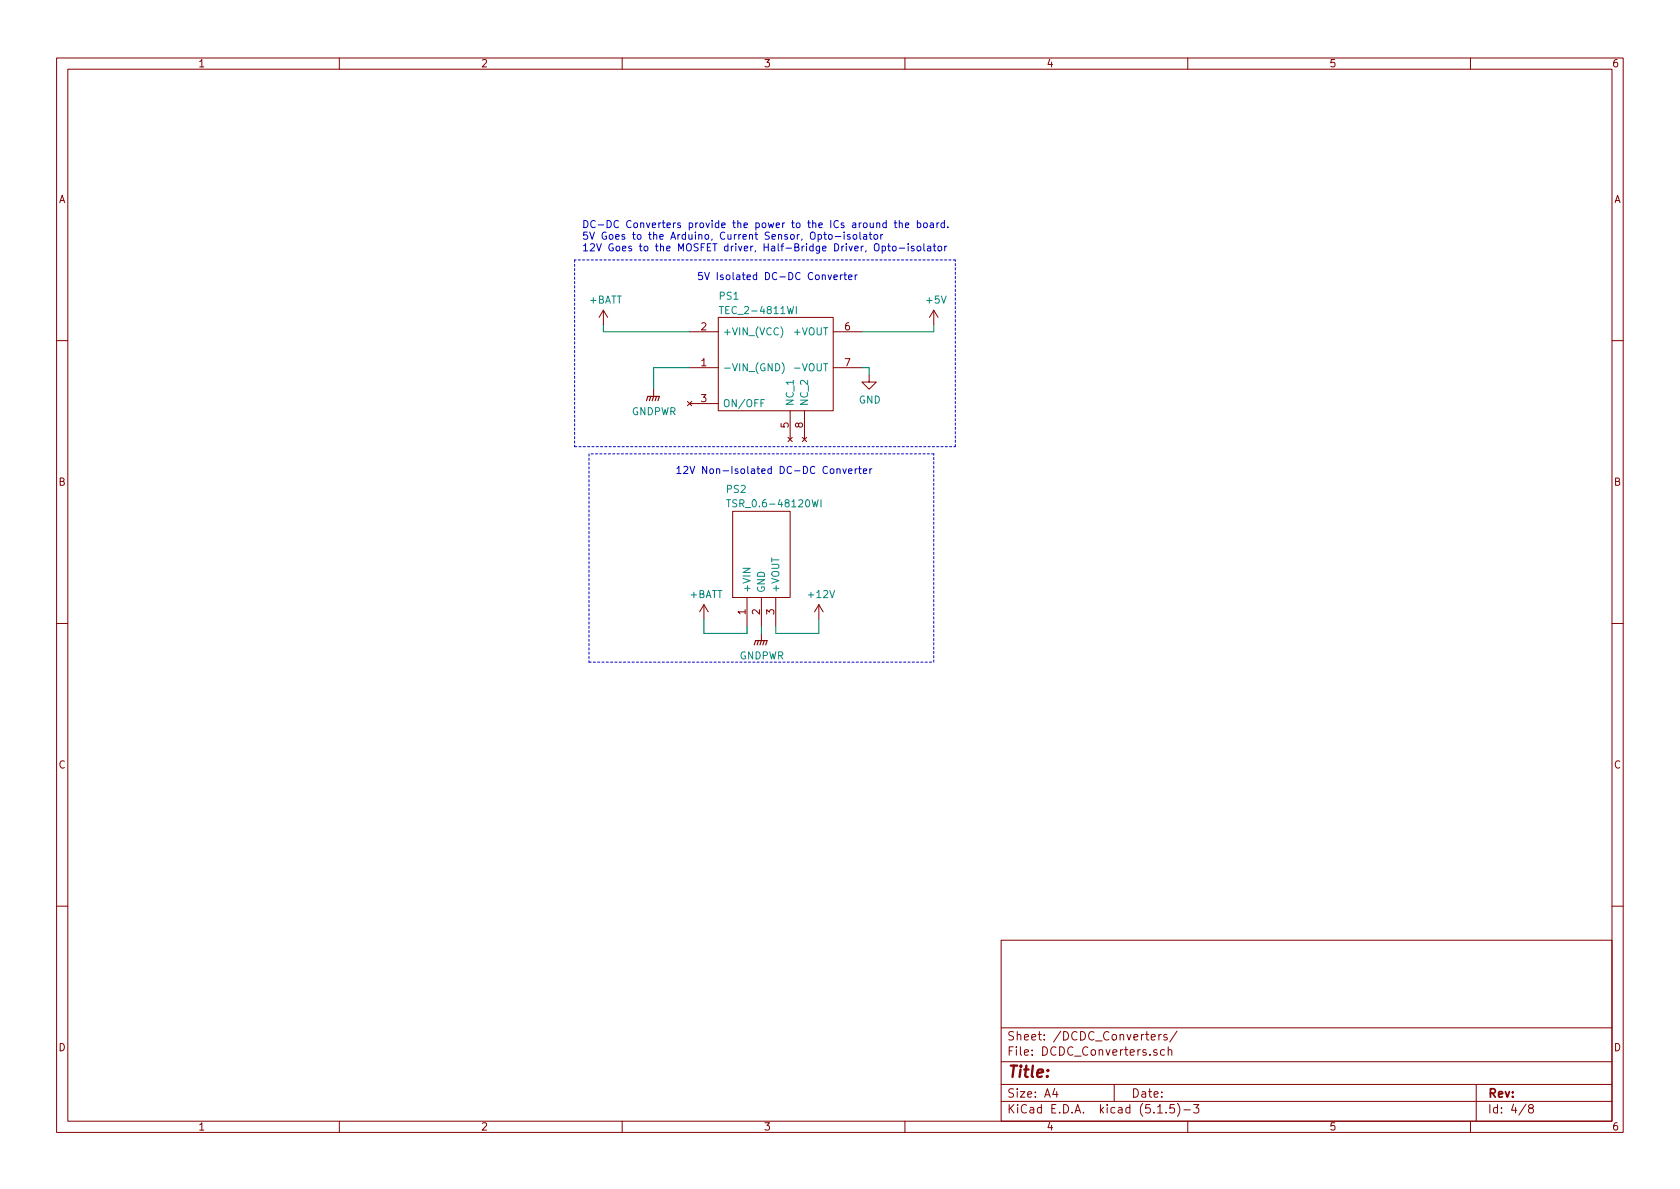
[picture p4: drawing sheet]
<svg xmlns="http://www.w3.org/2000/svg" width="297mm" height="210mm" viewBox="0 0 297 210" stroke-linecap="round" stroke-linejoin="round" font-family="sans-serif">
<g fill="none" stroke="#840000" stroke-width=".18">
<path d="M10 10.3h277v189.9h-277zM12 12.2h273v186.1h-273zM60 10.3v1.9M110 10.3v1.9M160 10.3v1.9M210 10.3v1.9M260 10.3v1.9M106.7 54.9l-.8 1.2M106.7 54.9v2.5M106.7 54.9l.7 1.2M121.9 58.7h5.1M127 56.1h20.3v16.5h-20.3z"/>
<path d="M147.3 58.7h5.1M165.1 54.9l-.8 1.2M165.1 54.9v2.5M165.1 54.9l.8 1.2M10 60.2h2M115.6 68.8v1.3M121.5 71l.8 .7M121.9 65h5.1M121.9 71.4h5.1M122.3 71l-.8 .7M139.3 77.3l.8 .8M139.7 72.6v5.1"/>
<path d="M140.1 77.3l-.8 .8M141.9 77.3l.7 .8M142.2 72.6v5.1M142.6 77.3l-.7 .8M147.3 65h5.1M153.7 66.3v1.3h1.2l-1.2 1.2-1.3-1.2h1.3M285 60.2h2M129.5 90.4h10.2v15.3h-10.2zM10 110.3h2M124.5 106.9l-.8 1.3M124.5 106.9v2.6M124.5 106.9l.7 1.3"/>
<path d="M132.1 105.7v5M134.6 105.7v5M134.6 112v1.3M137.2 105.7v5M144.8 106.9l-.8 1.3M144.8 106.9v2.6M144.8 106.9l.7 1.3M285 110.3h2M10 160.2h2M177 166.3h108v32h-108zM285 160.2h2M60 198.3v1.9"/>
<path d="M110 198.3v1.9M160 198.3v1.9M177 194.8h108M177 191.8h108M177 187.8h108M177 181.8h108M186.5 192.5l-.4 1h1M186.8 193v1M197 191.8v3M203.6 183.4l.7-.1-.1-.3-.4-.1-.2 .2v.7h.6M204.5 185.7a.37 .37 0 0 0-.5 .1v.2l.5 .2 .1 .1-.2 .3-.4-.1M204.7 196.8h.8"/>
<path d="M204.9 182.9v1M205.3 182.9l-.4 .3M205.9 185.7l-.4-.1-.3 .3 .1 .6 .2 .1 .4-.1M206.2 196.7v.1M206.3 183l-.3-.1-.2 .2v.3l.5 .1v.3h-.5M206.6 185.7a.37 .37 0 0 1 .6 .1v.8M206.6 185.1v1.5M207.6 195.3h-.7l-.1 .7 .2-.1 .5 .1 .2 .2-.1 .5-.2 .1-.6-.1M208.1 182.3l-1.3 2M208.2 195.1a1.71 1.71 0 0 1 0 2.3M209.3 196.3h1.2M210 198.3v1.9"/>
<path d="M211 195.3h1l-.5 .6 .4 .1v.7l-.2 .1-.7-.1M260 198.3v1.9M261 191.8v6.5M269.8 195.2l-1.2 2M270.6 196l-.3-.2v-.2l.3-.3h.2l.3 .3-.1 .2-.6 .2a.48 .48 0 0 0-.1 .7l.3 .1 .4-.1a.48 .48 0 0 0-.2-.7"/>
</g>
<path d="M114.3 70.9l.3-.8h2l-.3 .8M115.1 70.1l-.3 .8M115.6 70.1l-.3 .8M116.1 70.1l-.3 .8M133.3 114l.3-.7h2l-.2 .7M134.1 113.3l-.2 .7M134.6 113.3l-.2 .7M135.1 113.3l-.2 .7" fill="none" stroke="#840000" stroke-width=".2"/>
<path d="M127.2 54.2h.7M138 57.8a1.47 1.47 0 0 1 0 1.9M140.8 54.2v1.3M135.2 70.7h-.7v1.2M138.3 64.1a1.4 1.4 0 0 1 0 2M140.5 65.1h1M128.4 88.4h.8M128.8 88.4v1.2M145.2 88.4v1.2" fill="none" stroke="#008484" stroke-width=".18"/>
<path d="M101.6 46v33M168.9 46h-67.3M101.6 79h67.3M168.9 79v-33M104.1 80.3v36.8M165.1 80.3h-61M104.1 117.1h61M165.1 117.1v-36.8" fill="none" stroke="#0000c2" stroke-width=".18" stroke-dasharray=".4 .4"/>
<path d="M106.7 57.4v1.3h15.2M165.1 57.4v1.3h-12.7M121.9 65h-6.3v3.8M152.4 65h1.3v1.3M124.5 109.5v2.5h7.6v-1.3M134.6 110.7v1.3M144.8 109.5v2.5h-7.6v-1.3" fill="none" stroke="#008400" stroke-width=".18"/>
<g fill="none" stroke="#0000c2" stroke-width=".18">
<path d="M155 39.5l.2-.1 .3 .1v.8M156.7 39.5l-.4-.1-.2 .2 .1 .6h.5M156.7 39v1.3M158.1 39.4h.5M158.3 39v1.1l.3 .2M159 39.5l.2-.1 .3 .1v.8M159 39v1.3M160.1 39.8l.6-.1-.1-.2-.3-.1-.2 .2v.6h.5M162.2 39.5l.4-.1 .2 .2-.1 .6h-.5M162.2 39v1.3M163.4 39.5l.3-.1 .2 .1 .1 .5-.2 .2-.3 .1-.2-.2zM164.5 39.5h.5v.8"/>
<path d="M165 39.7l-.4 .1-.2 .1 .1 .3h.5M165.7 39.4v.9M166 39.4l-.2 .1-.1 .1M167 39.5l-.4-.1-.2 .2 .1 .6h.5M167 39v1.3M145.6 41.5h.5M145.8 41v1.1l.3 .2M146.5 41.6l.2-.1 .4 .1v.5l-.1 .2h-.3l-.2-.1zM147.4 49l.7-.1-.1-.2-.4-.1-.2 .2 .1 .6h.5M147.7 41.8h1M148.6 48.6v.8M148.9 48.6l-.3 .2"/>
<path d="M149.2 48.6h.5M149.3 41.5v.8M149.4 48.2v1.1l.3 .1M150 49l.6-.1v-.2l-.4-.1-.2 .2 .1 .6h.5M150.3 41.5h-.3l-.2 .2 .1 .1 .4 .2v.3h-.5M151 41.5h.3l.1 .1v.7h-.3l-.3-.2zM151.2 48.6v.8M151.6 48.6l-.3 .1-.1 .1M152 41v1.1l.2 .2M152.7 41.5h.5v.8M153.2 41.8h-.4l-.1 .2v.3h.5M153.7 41.5h.5"/>
<path d="M153.8 41v1.1l.4 .2M154.6 41.5h.3l.3 .2-.1 .6h-.3l-.3-.2zM154.6 43.3a.45 .45 0 0 1 .8 0 .88 .88 0 0 1-.3 1.1l-.3-.1a1.07 1.07 0 0 1-.2-1zM155.7 41.5v.8M156 43.6l.3-.1 .3 .3-.1 .5h-.5M156 43.5v1.3M156.1 41.5l-.4 .2M156.9 43.5h.5M157.1 43.1v1.1l.3 .2M157.9 43.6l.3-.1 .2 .3v.3l-.2 .3-.3-.1-.1-.2zM159 43.9h1M160.6 43.1v.1"/>
<path d="M160.6 43.5v.9M161.6 43.6l-.3-.1-.2 .2 .1 .2 .4 .1v.3h-.5M162.3 43.6l.3-.1 .2 .3-.1 .5-.3 .1-.3-.3zM163.3 43.1v1.1l.2 .2M164 43.6h.5l.1 .8M164.6 43.8l-.5 .1-.1 .2v.2h.6M165 43.5h.5M165.2 43.1v1.1l.3 .2M165.9 43.6l.3-.1 .2 .2 .1 .4-.1 .2-.3 .1-.2-.2zM167 43.5v.9M167.4 43.5l-.4 .3M167.6 40.1v.2"/>
<path d="M148 83l.2-.1 .3 .1v.7M149 82.9l.3 .8 .3-.8M150 83.3l.6-.1v-.2l-.4-.1-.2 .2 .1 .6h.5M151.2 82.9v.8M151.6 82.9l-.3 .1-.1 .1M151.8 82.9h.5M152 82.5v1.1l.3 .1M152.7 83.3l.5-.1v-.2l-.4-.1-.1 .2v.6h.5M153.8 82.9v.8M154.2 82.9l-.4 .2"/>
</g>
<text font-size="2.8" fill="#840000" x="178" y="190.5">Title:</text>
<g font-size="2.1" fill="#840000">
<text x="178" y="184">Sheet: /DCDC_Converters/</text>
<text x="178" y="186.7">File: DCDC_Converters.sch</text>
<text x="178" y="196.9">KiCad E.D.A. kicad (5.1.5)-3</text>
<text x="178" y="194.1">Size: A4</text>
<text x="200" y="194.1">Date:</text>
<text x="263" y="194.1">Rev:</text>
<text x="263" y="196.9">Id: 4/8</text>
</g>
<g font-size="1.8" fill="#840000">
<text x="35" y="11.9">1</text>
<text x="85" y="11.9">2</text>
<text x="135" y="11.9">3</text>
<text x="185" y="11.9">4</text>
<text x="235" y="11.9">5</text>
<text x="285" y="11.9">6</text>
<text x="10.4" y="35.9">A</text>
<text x="285.4" y="35.9">A</text>
<text x="124" y="58.4">2</text>
<text x="149.4" y="58.4">6</text>
<text x="124" y="64.8">1</text>
<text x="149.4" y="64.8">7</text>
<text x="124" y="71.1">3</text>
<text x="139.4" y="75.7" transform="rotate(-90 139.4 75.7)">5</text>
<text x="142" y="75.7" transform="rotate(-90 142 75.7)">8</text>
<text x="10.4" y="85.9">B</text>
<text x="285.4" y="85.9">B</text>
<text x="131.8" y="108.7" transform="rotate(-90 131.8 108.7)">1</text>
<text x="134.4" y="108.7" transform="rotate(-90 134.4 108.7)">2</text>
<text x="136.9" y="108.7" transform="rotate(-90 136.9 108.7)">3</text>
<text x="10.4" y="135.9">C</text>
<text x="285.4" y="135.9">C</text>
<text x="10.4" y="185.9">D</text>
<text x="285.4" y="185.9">D</text>
<text x="35" y="199.9">1</text>
<text x="85" y="199.9">2</text>
<text x="135" y="199.9">3</text>
<text x="185" y="199.9">4</text>
<text x="235" y="199.9">5</text>
<text x="285" y="199.9">6</text>
</g>
<g font-size="1.8" fill="#0000c2">
<text x="102.9" y="40.3">DC-DC Converters provide the power to the ICs around the board.</text>
<text x="102.9" y="42.4">5V Goes to the Arduino, Current Sensor, Opto-isolator</text>
<text x="102.9" y="44.4">12V Goes to the MOSFET driver, Half-Bridge Driver, Opto-isolator</text>
<text x="123.2" y="49.5">5V Isolated DC-DC Converter</text>
<text x="119.4" y="83.8">12V Non-Isolated DC-DC Converter</text>
</g>
<g font-size="1.8" fill="#008484">
<text x="104.2" y="53.7">+BATT</text>
<text x="127.2" y="53">PS1</text>
<text x="163.9" y="53.7">+5V</text>
<text x="127.8" y="59.3">+VIN_(VCC)</text>
<text x="128" y="55.5">TEC_2-4811WI</text>
<text x="140.6" y="59.3">+VOUT</text>
<text x="127.8" y="65.7">-VIN_(GND)</text>
<text x="141" y="65.7">-VOUT</text>
<text x="140.3" y="71.9" transform="rotate(-90 140.3 71.9)">NC_1</text>
<text x="142.9" y="71.9" transform="rotate(-90 142.9 71.9)">NC_2</text>
<text x="151.8" y="71.4">GND</text>
<text x="111.7" y="73.4">GNDPWR</text>
<text x="127.8" y="72">ON/OFF</text>
<text x="128.5" y="87.2">PS2</text>
<text x="129.6" y="89.7">TSR_0.6-48120WI</text>
<text x="122" y="105.8">+BATT</text>
<text x="132.7" y="104.9" transform="rotate(-90 132.7 104.9)">+VIN</text>
<text x="135.3" y="104.9" transform="rotate(-90 135.3 104.9)">GND</text>
<text x="137.8" y="104.9" transform="rotate(-90 137.8 104.9)">+VOUT</text>
<text x="143.1" y="105.8">+12V</text>
<text x="130.7" y="116.6">GNDPWR</text>
</g>
</svg>
